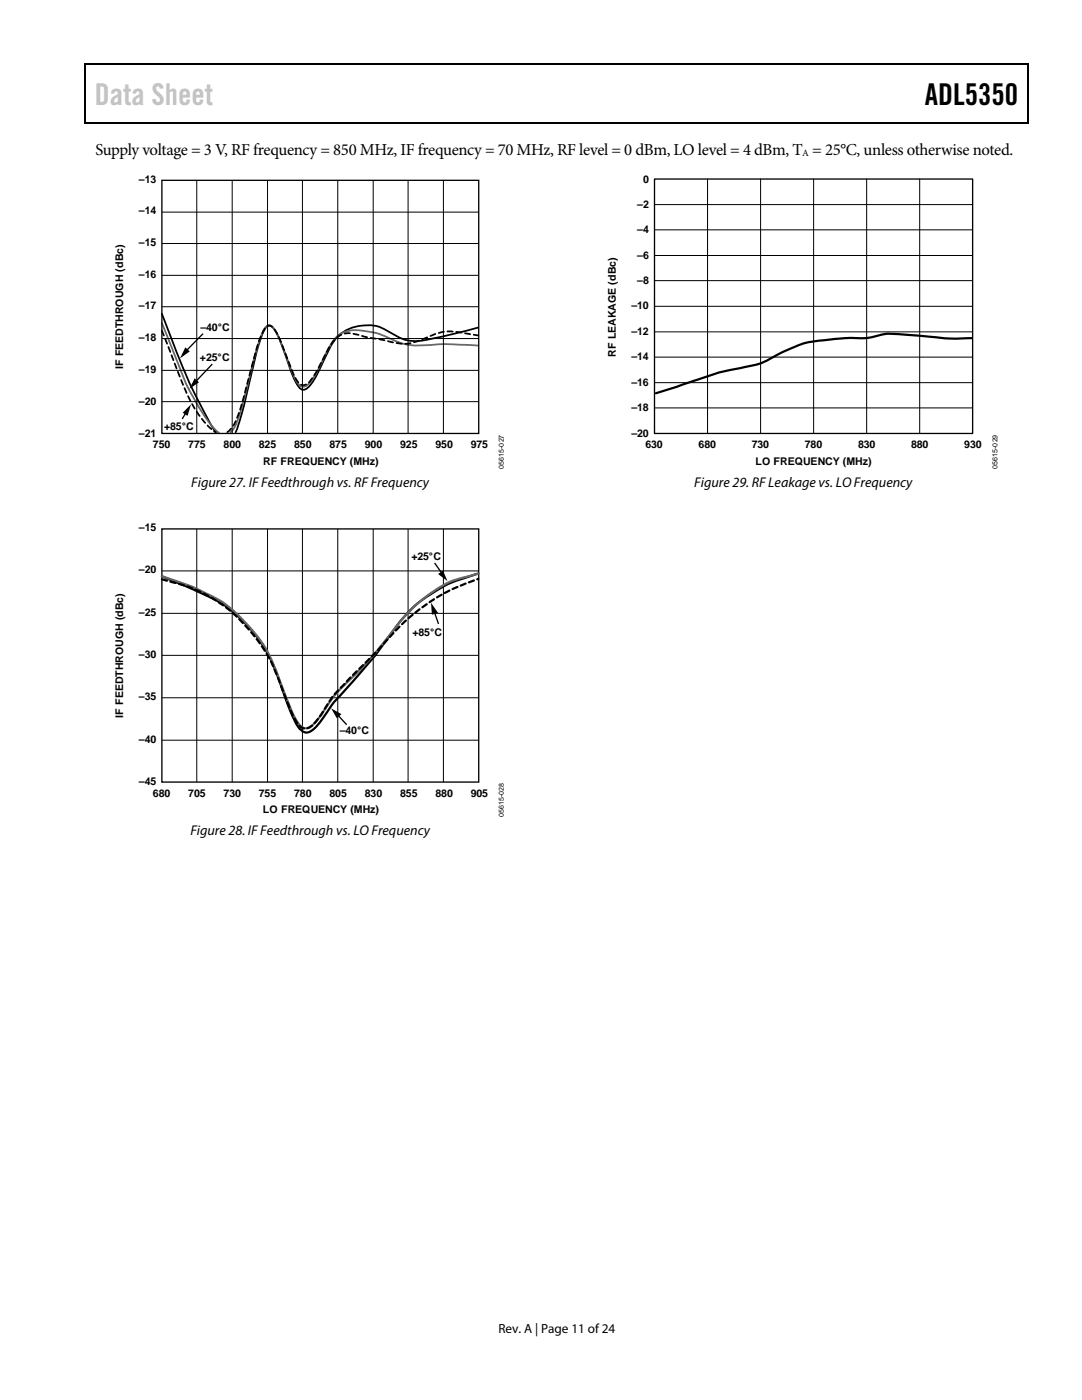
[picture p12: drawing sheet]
<svg xmlns="http://www.w3.org/2000/svg" width="216mm" height="279mm" viewBox="0 0 216 279" stroke-linecap="round" stroke-linejoin="round" font-family="sans-serif">
<path d="M16.9 12.7h.2v1h-.2zM205.1 12.7h.2v1h-.2zM205.1 12.7h.2v.3h-.2zM82.3 24.4h.2v.3h-.2zM205.1 24.4h.2v.3h-.2zM37 69.3l.9 .8-2 1.4zM38.8 75.5l.9 .8-1.9 1.3zM38.1 80.7l-.7 2.3-1-.6zM87.4 114.6l1-.7 .9 2.1zM86 120.3l1.4 2-1.2 .4zM66.1 141.4l2 1.1-.9 .9z" fill="#000"/>
<path d="M16.9 12.8h188.2M17 13.7v11M205.2 13.7v11M205.1 24.5h-188.2" fill="none" stroke="#000" stroke-width=".25"/>
<path d="M32.3 62.6a140.5 140.5 0 0 0 9.1 20.8l1.7 2.9M95.4 65.4l-1.3 .3a89.9 89.9 0 0 1-10.8 2.4 8.4 8.4 0 0 1-5.5-1.8 8.3 8.3 0 0 0-12.6 4.3l-.6 1.4a16.2 16.2 0 0 1-3.4 5.6 1.29 1.29 0 0 1-1.9-.9 47.2 47.2 0 0 1-2.8-7.2l-.2-.4a12.2 12.2 0 0 0-1.9-3.7l-.4-.4a1.67 1.67 0 0 0-1.6 1.5 109.3 109.3 0 0 0-3.3 12.7l-1.3 4.9-.8 2.2" fill="none" stroke="#000" stroke-width=".35"/>
<path d="M32.3 64.5l1.9 4.6a67 67 0 0 0 5.4 12l1.8 2.7a9.6 9.6 0 0 0 2.3 2.5M95.4 69a71.7 71.7 0 0 0-12.1 0 16.4 16.4 0 0 1-7.1-2.2l-2.4-.6a8.8 8.8 0 0 0-5.6 .3 8.1 8.1 0 0 0-3.2 4.1l-.3 .7a20.6 20.6 0 0 1-3.3 5.5 1.3 1.3 0 0 1-2.2-.5l-.9-2-2.2-5.8a7.9 7.9 0 0 0-2-3.5 1.42 1.42 0 0 0-1.7 1.3 121.9 121.9 0 0 0-3.9 14.3 17.1 17.1 0 0 1-2.2 5.4l-.3 .3" fill="none" stroke="#656565" stroke-width=".35"/>
<path d="M32.3 66l3.5 8.9a27.3 27.3 0 0 0 6 10.4l1 .8M42.8 86.1l.3 .2M45.4 86.3a8 8 0 0 0 2.4-4.4l1.3-4.6a72.6 72.6 0 0 1 3.4-11.1 1.59 1.59 0 0 1 1.5-1.2 7.5 7.5 0 0 1 2.3 3.9l1.2 3a15.4 15.4 0 0 0 2.2 4.7 1.59 1.59 0 0 0 2.4-.8l1.2-1.8 .9-1.8a15.9 15.9 0 0 1 3.3-5 4.1 4.1 0 0 1 3.9-.4l1.4 .4 4.2 .8a9.2 9.2 0 0 0 7.8-.5 10.7 10.7 0 0 1 8.3-.9l2.3 .4" fill="none" stroke="#000" stroke-width=".35" stroke-dasharray="1.1 .7"/>
<path d="M32.3 36h63.2v50.5h-63.2zM130.6 35.7h63.5v50.8h-63.5zM40.5 66.6l-3.4 3.4M42.4 72.7l-3.4 3.5M37.1 82.3l-.7 1.3M32.3 105.6h63.2v50.5h-63.2zM86.7 112.4l1.5 2.1M86.6 122l.9 2.5M67.4 142.7l1.8 1.9" fill="none" stroke="#000" stroke-width=".26"/>
<g fill="none" stroke="#000" stroke-width=".2">
<path d="M39.3 36v50.5M46.3 36v50.5M53.4 36v50.5M60.3 36v50.5M67.4 36v50.5M74.5 36v50.5M81.4 36v50.5M88.5 36v50.5M141.2 35.7v50.8M151.8 35.7v50.8M162.3 35.7v50.8M172.9 35.7v50.8"/>
<path d="M183.5 35.7v50.8M32.3 54.9h63.2M32.3 48.6h63.2M32.3 42.3h63.2M130.6 40.8h63.5M130.6 45.9h63.5M130.6 51h63.5M130.6 56h63.5M32.3 73.9h63.2M32.3 67.6h63.2M32.3 61.2h63.2M130.6 61.1h63.5"/>
<path d="M130.6 66.2h63.5M130.6 71.3h63.5M130.6 76.4h63.5M32.3 80.2h63.2M130.6 81.4h63.5M32.3 113.9h63.2M39.3 105.6v50.5M46.3 105.6v50.5M53.4 105.6v50.5M60.3 105.6v50.5M67.4 105.6v50.5M74.5 105.6v50.5"/>
<path d="M81.4 105.6v50.5M88.5 105.6v50.5M32.3 139.3h63.2M32.3 130.8h63.2M32.3 122.4h63.2M32.3 147.7h63.2"/>
</g>
<path d="M193.9 67.5a52.3 52.3 0 0 1-10.8-.5l-2.4-.2a13.1 13.1 0 0 0-7.2 .6l-.6 .1a56 56 0 0 0-12.6 1l-4.8 2.1a15.5 15.5 0 0 1-7.2 2.7 69 69 0 0 0-12.6 3.7l-4.8 1.5M95.4 114.5a30.2 30.2 0 0 0-10.8 5 32.8 32.8 0 0 0-7.7 8.5l-2 2.8-4.2 4.9a48.3 48.3 0 0 0-6.7 8.2 4.6 4.6 0 0 1-2.9 2.3 3.6 3.6 0 0 1-2.4-2.5l-1.3-3.1a65.2 65.2 0 0 0-4.5-11.1 28.9 28.9 0 0 0-9.9-9.8l-5.5-2.6-5.2-2.1" fill="none" stroke="#000" stroke-width=".44"/>
<path d="M95.4 114.5l-.7 .2a24 24 0 0 0-13.5 7.7l-.5 .6a137.1 137.1 0 0 1-9.2 11 37.9 37.9 0 0 0-7.9 9.3l-1.1 1.2a1.73 1.73 0 0 1-2.9-.1 55 55 0 0 1-4.1-9.6 30.5 30.5 0 0 0-9.8-13.6 37.5 37.5 0 0 0-8.1-4.4l-5.3-1.8" fill="none" stroke="#656565" stroke-width=".44"/>
<path d="M32.3 115.6a30.9 30.9 0 0 1 13.5 6.2 33.6 33.6 0 0 1 10.6 15.8l.6 1.6a16.4 16.4 0 0 0 3 5.9 1.92 1.92 0 0 0 2.6-.7l1.5-1.9a23.5 23.5 0 0 1 3.7-5l2.6-2.8a140 140 0 0 0 9.1-9.4 38.3 38.3 0 0 1 15.9-9.8" fill="none" stroke="#000" stroke-width=".44" stroke-dasharray="1.1 .7"/>
<text font-size="6" fill="#c0c0c0" x="18.9" y="21">Data Sheet</text>
<text font-size="6" x="184.5" y="21">ADL5350</text>
<text font-size="3.3" x="19" y="30.9">Supply voltage = 3 V, RF frequency = 850 MHz, IF frequency = 70 MHz, RF level = 0 dBm, LO level = 4 dBm, T = 25°C, unless otherwise noted.</text>
<g font-size="2.8">
<text x="38.2" y="97.1">Figure 27. IF Feedthrough vs. RF Frequency</text>
<text x="138.5" y="97.1">Figure 29. RF Leakage vs. LO Frequency</text>
<text x="38" y="166.7">Figure 28. IF Feedthrough vs. LO Frequency</text>
</g>
<text font-size="2.6" x="99.5" y="266">Rev. A | Page 11 of 24</text>
<g font-size="2.1">
<text x="27.7" y="36.4">–13</text>
<text x="127.2" y="41.5">–2</text>
<text x="128.4" y="36.4">0</text>
<text x="27.7" y="42.8">–14</text>
<text x="127.2" y="46.6">–4</text>
<text x="27.7" y="49.1">–15</text>
<text x="127.2" y="51.6">–6</text>
<text x="27.7" y="55.4">–16</text>
<text x="127.2" y="56.7">–8</text>
<text x="27.7" y="61.8">–17</text>
<text x="126" y="61.8">–10</text>
<text x="27.7" y="68.1">–18</text>
<text x="39.9" y="72">+25°C</text>
<text x="40" y="66.1">–40°C</text>
<text x="122.9" y="71.2" transform="rotate(-90 122.9 71.2)">RF LEAKAGE (dBc)</text>
<text x="126" y="66.8">–12</text>
<text x="126" y="71.9">–14</text>
<text x="24.6" y="73.7" transform="rotate(-90 24.6 73.7)">IF FEEDTHROUGH (dBc)</text>
<text x="27.7" y="74.4">–19</text>
<text x="126" y="77">–16</text>
<text x="27.7" y="80.8">–20</text>
<text x="126" y="82">–18</text>
<text x="27.7" y="87.1">–21</text>
<text x="30.5" y="89.4">750</text>
<text x="32.7" y="85.7">+85°C</text>
<text x="37.6" y="89.4">775</text>
<text x="44.6" y="89.4">800</text>
<text x="51.7" y="89.4">825</text>
<text x="58.7" y="89.4">850</text>
<text x="65.8" y="89.4">875</text>
<text x="72.8" y="89.4">900</text>
<text x="79.9" y="89.4">925</text>
<text x="86.9" y="89.4">950</text>
<text x="94" y="89.4">975</text>
<text x="126" y="87.1">–20</text>
<text x="128.8" y="89.4">630</text>
<text x="139.4" y="89.4">680</text>
<text x="150" y="89.4">730</text>
<text x="160.6" y="89.4">780</text>
<text x="171.2" y="89.4">830</text>
<text x="181.8" y="89.4">880</text>
<text x="192.4" y="89.4">930</text>
<text x="52.5" y="92.7">RF FREQUENCY (MHz)</text>
<text x="150.7" y="92.7">LO FREQUENCY (MHz)</text>
<text x="27.7" y="106">–15</text>
<text x="82.1" y="111.7">+25°C</text>
<text x="27.7" y="114.4">–20</text>
<text x="27.7" y="122.9">–25</text>
<text x="27.7" y="131.3">–30</text>
<text x="82.3" y="126.8">+85°C</text>
<text x="24.6" y="143.3" transform="rotate(-90 24.6 143.3)">IF FEEDTHROUGH (dBc)</text>
<text x="27.7" y="139.8">–35</text>
<text x="27.7" y="148.2">–40</text>
<text x="67.8" y="146.4">–40°C</text>
<text x="27.7" y="156.7">–45</text>
<text x="30.5" y="159">680</text>
<text x="37.6" y="159">705</text>
<text x="44.6" y="159">730</text>
<text x="51.7" y="159">755</text>
<text x="58.7" y="159">780</text>
<text x="65.8" y="159">805</text>
<text x="72.8" y="159">830</text>
<text x="79.9" y="159">855</text>
<text x="86.9" y="159">880</text>
<text x="94" y="159">905</text>
<text x="52.5" y="162.3">LO FREQUENCY (MHz)</text>
</g>
<text font-size="1.9" x="160.1" y="31.1">A</text>
<g font-size="1.4">
<text x="100.6" y="93.5" transform="rotate(-90 100.6 93.5)">05615-027</text>
<text x="199" y="93.5" transform="rotate(-90 199 93.5)">05615-029</text>
<text x="100.6" y="163.1" transform="rotate(-90 100.6 163.1)">05615-028</text>
</g>
</svg>
